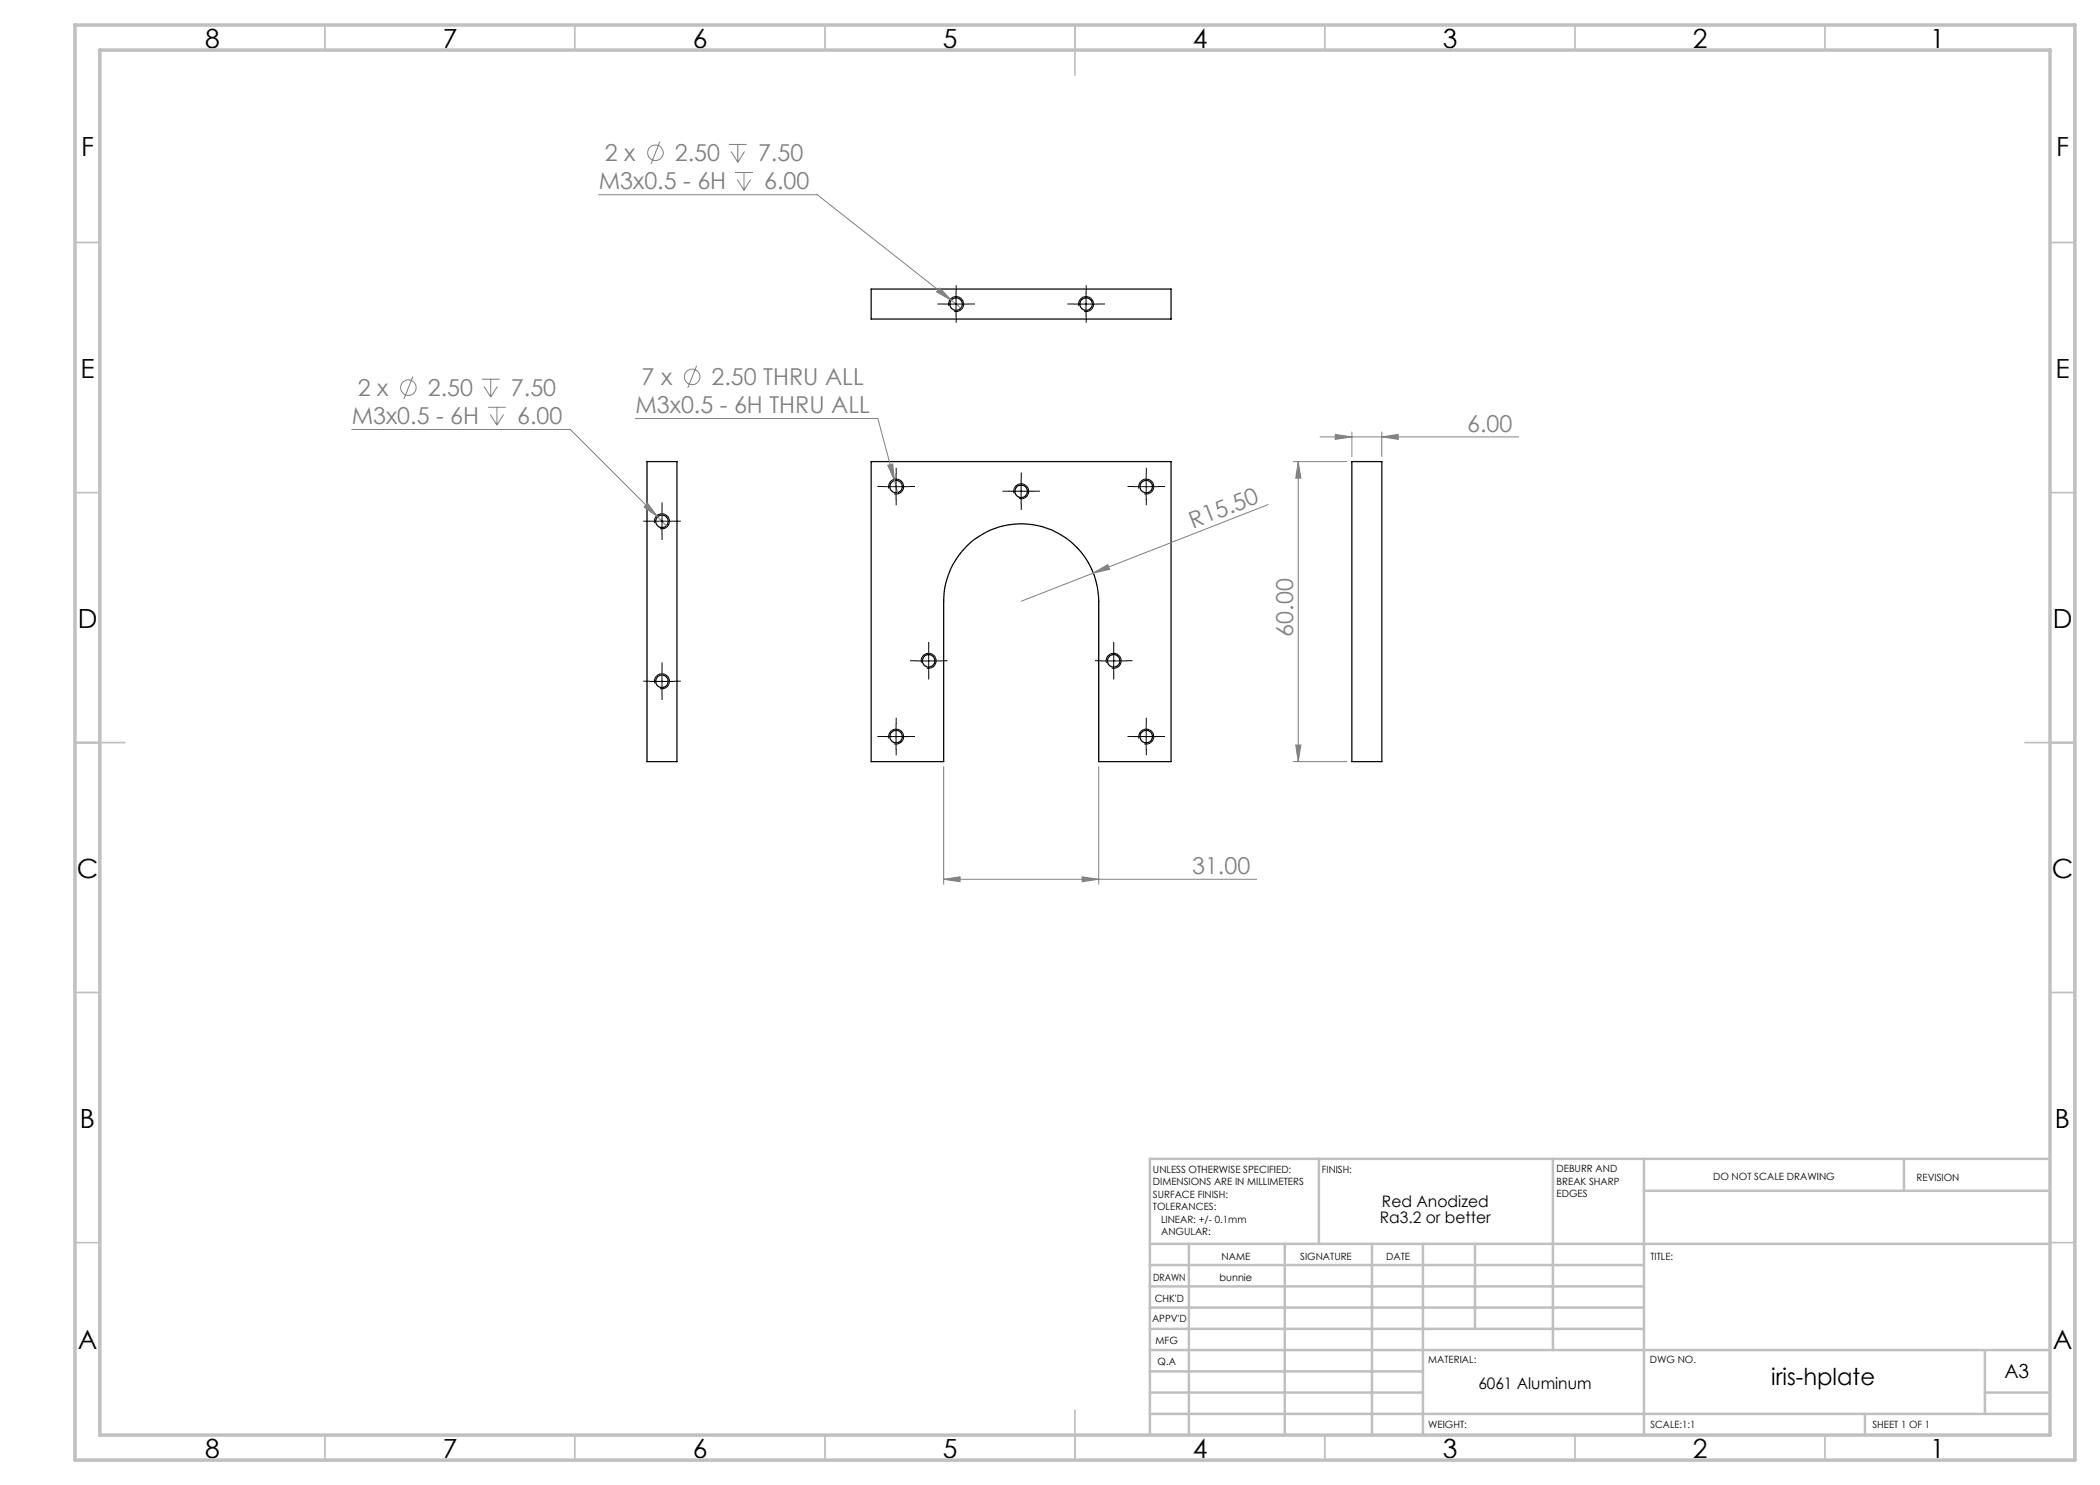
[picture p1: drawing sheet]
<svg xmlns="http://www.w3.org/2000/svg" width="420mm" height="297mm" viewBox="0 0 420 297" stroke-linecap="round" stroke-linejoin="round" font-family="sans-serif">
<g fill="none" stroke="#000" stroke-width=".25">
<path d="M174.2 57.8h60v6h-60zM129.4 92.3h6v60h-6zM174.2 92.3h60v60h-14.5v-32a15.5 15.5 0 0 0-15.5-15.5 15.5 15.5 0 0 0-15.5 15.5v32h-14.5zM270.4 92.3h6v60h-6z"/>
<circle cx="191.2" cy="60.8" r="1.25"/>
<circle cx="217.2" cy="60.8" r="1.25"/>
<circle cx="179.2" cy="97.3" r="1.25"/>
<circle cx="204.2" cy="98.3" r="1.25"/>
<circle cx="229.2" cy="97.3" r="1.25"/>
<circle cx="132.4" cy="104.3" r="1.26"/>
<circle cx="132.4" cy="136.3" r="1.26"/>
<circle cx="185.8" cy="132.2" r="1.25"/>
<circle cx="222.7" cy="132.2" r="1.26"/>
<circle cx="179.2" cy="147.3" r="1.24"/>
<circle cx="229.2" cy="147.3" r="1.24"/>
</g>
<g fill="none" stroke="#808080" stroke-width=".2">
<path d="M119.7 38.9h43.7l26.9 21.1M132 28.3l-1.8 4.5M145.8 28.9h3.5M146.2 30.3l1.4 2.2M147 34.5h3.6M147.5 35.9l1.3 2.2M147.6 28.9v3.6M148.8 34.5v3.6M148.9 30.3l-1.3 2.2M150.1 35.9l-1.3 2.2M188 57.6l2.3 2.4-3-1.6zM82.6 75.3l-1.8 4.5"/>
<path d="M96.4 75.8h3.5M96.8 77.3l1.3 2.1M98.1 75.8v3.6M99.5 77.3l-1.4 2.1M139.3 73.2l-1.8 4.4M190.3 60l1.9 1.6M70.3 85.9h43.8l17.4 17.5M97.6 81.5h3.5M98 82.9l1.4 2.1M99.4 81.5v3.5M100.7 82.9l-1.3 2.1M127.1 83.7h48.5l3.3 12.4"/>
<path d="M177.6 93.1l.9-.3 .4 3.3zM178.9 96.1l.6 2.4M258.7 92.3h10.6M259.6 92.3v60M259.6 92.3l.6 3.3h-1zM264 87.4h39.7M267.1 86.9l3.3 .5-3.3 .5zM270.4 86.4v4.9M276.4 87.4l3.2-.5v1zM276.4 86.4v4.9M128.8 101.4l.7-.7 2 2.7zM131.5 103.4l1.8 1.8"/>
<path d="M218.7 114.6l2.8-1.7 .4 1zM253.6 100.9l-49.4 19.4M188.7 153.3v23.5M219.7 153.3v23.5M258.7 152.3h10.6M259.2 149h1l-.6 3.3zM188.7 175.9l3.3-.5v1zM188.7 175.9h62.6M216.4 175.4l3.3 .5-3.3 .5z"/>
<circle cx="131.1" cy="30.6" r="1.56"/>
<circle cx="81.7" cy="77.5" r="1.55"/>
<circle cx="138.4" cy="75.4" r="1.55"/>
</g>
<g fill="none" stroke="#000" stroke-width=".2">
<path d="M191.2 58.3v5M217.2 58.3v5M188.7 60.8h5M189.8 61.2a1.51 1.51 0 0 1 1.3-1.9 1.51 1.51 0 0 1 1.6 1.6 1.51 1.51 0 0 1-1.9 1.4M214.7 60.8h5M215.8 61.2a1.51 1.51 0 0 1 1.3-1.9 1.51 1.51 0 0 1 1.6 1.6 1.51 1.51 0 0 1-1.9 1.4M176.7 97.3h5M177.8 97.7a1.51 1.51 0 0 1 1.3-1.9 1.51 1.51 0 0 1 1.6 1.7 1.51 1.51 0 0 1-1.9 1.3M179.2 94.8v5M201.7 98.2h5M202.8 98.6a1.5 1.5 0 0 1 1.3-1.8 1.5 1.5 0 0 1 1.6 1.6 1.5 1.5 0 0 1-1.9 1.3M204.2 95.8v4.9"/>
<path d="M226.7 97.3h5M227.8 97.7a1.51 1.51 0 0 1 1.3-1.9 1.51 1.51 0 0 1 1.6 1.7 1.51 1.51 0 0 1-1.9 1.3M229.2 94.8v5M129.9 104.2h5M131 104.6a1.5 1.5 0 0 1 1.3-1.8 1.5 1.5 0 0 1 1.6 1.6 1.5 1.5 0 0 1-1.9 1.3M132.4 101.8v4.9M129.9 136.3h5M131 136.7a1.5 1.5 0 0 1 1.3-1.9 1.5 1.5 0 0 1 1.6 1.6 1.5 1.5 0 0 1-1.9 1.3M132.4 133.8v4.9M183.2 132.2h5M184.3 132.6a1.5 1.5 0 0 1 1.3-1.9 1.5 1.5 0 0 1 1.6 1.6 1.5 1.5 0 0 1-1.9 1.3M185.7 129.7v5"/>
<path d="M220.2 132.2h5M221.3 132.6a1.5 1.5 0 0 1 1.3-1.9 1.5 1.5 0 0 1 1.6 1.6 1.5 1.5 0 0 1-1.8 1.3M222.7 129.7v5M176.7 147.3h5M177.8 147.7a1.51 1.51 0 0 1 1.3-1.9 1.51 1.51 0 0 1 1.6 1.6 1.51 1.51 0 0 1-1.9 1.4M179.2 144.8v5M226.7 147.3h5M227.8 147.7a1.51 1.51 0 0 1 1.3-1.9 1.51 1.51 0 0 1 1.6 1.6 1.51 1.51 0 0 1-1.9 1.4M229.2 144.8v5"/>
</g>
<g fill="none" stroke="#000" stroke-width=".2" stroke-dasharray="15.2 1.3 1.3 1.3" stroke-linecap="butt">
<path d="M191.2 58.3v-1.3M217.2 58.3v-1.3M188.7 60.8h-1.2M191.2 63.3v1.2M193.7 60.8h1.3M214.7 60.8h-1.2M217.2 63.3v1.2M219.7 60.8h1.3M176.7 97.3h-1.2M179.2 94.8v-1.2M179.2 99.8v1.3M181.7 97.3h1.3"/>
<path d="M201.7 98.2h-1.2M204.2 95.7v-1.2M206.7 98.2h1.3M226.8 97.3h-1.3M229.3 94.8v-1.2M229.3 99.8v1.3M231.8 97.3h1.2M129.9 104.2h-1.2M132.4 101.7v-1.2M132.4 106.7v1.3M134.9 104.2h1.3M204.2 100.7v1.3"/>
<path d="M129.9 136.2h-1.2M132.4 133.7v-1.2M132.4 138.7v1.3M134.9 136.2h1.3M183.2 132.1h-1.2M185.7 129.6v-1.2M185.7 134.6v1.3M188.2 132.1h1.3M220.2 132.1h-1.2M222.7 129.6v-1.2M222.7 134.6v1.3M225.2 132.1h1.3"/>
<path d="M176.7 147.3h-1.2M179.2 144.8v-1.2M179.2 149.8v1.3M181.7 147.3h1.3M226.8 147.3h-1.3M229.3 144.8v-1.2M229.3 149.8v1.3M231.8 147.3h1.2"/>
</g>
<g fill="none" stroke="#c0c0c0" stroke-width=".35">
<path d="M65 5v5M115 5v5M165 5v5M215 5v10M265 5v5M315 5v5M365 5v5M15 48.5h5M410 48.5h5M15 98.5h5M410 98.5h5M15 148.5h10"/>
<path d="M405 148.5h10M15 198.5h5M410 198.5h5M15 248.5h5M410 248.5h5M65 287v5M115 287v5M165 287v5M215 282v10M265 287v5M315 287v5M365 287v5"/>
</g>
<g fill="none" stroke="#c0c0c0" stroke-width=".5">
<path d="M263.8 231.8v17M310.6 231.8v38.2M328.8 231.8v55.2M328.8 238.2h81.2M380.8 231.8v6.4M410 231.8h-180v55.2M230 248.8h180M230 257.3h98.8M230 253h98.8M237.8 248.8v38.2M257 248.8v38.2M274.4 248.8v38.2"/>
<path d="M284.6 248.8v38.2M295 248.8v17M230 265.8h98.8M230 261.5h98.8M230 278.5h54.6M230 274.3h54.6M230 270h180M397 278.5h13M397 270v12.8M230 282.8h180M373 282.8v4.2"/>
</g>
<path d="M15 5h400v287h-400zM20 10h390v277h-390z" fill="none" stroke="#c0c0c0" stroke-width=".7"/>
<g fill="#808080">
<path d="M218.7 114.6l2.8-1.7 .4 1z"/>
<path d="M216.4 175.4l3.3 .5-3.3 .5zM188.7 175.9l3.3-.5v1z"/>
<path d="M177.6 93.1l1.3 3-.4-3.3zM188 57.6l-.7 .8 3 1.6zM128.8 101.4l2.7 2-2-2.7z"/>
<path d="M276.4 87.4l3.2-.5v1zM267.1 86.9l3.3 .5-3.3 .5z"/>
<path d="M259.2 149h1l-.6 3.3zM259.6 92.3l.6 3.3h-1z"/>
</g>
<g font-size="5.3">
<text x="41" y="9.5">8</text>
<text x="88.5" y="9.5">7</text>
<text x="138.5" y="9.5">6</text>
<text x="188.5" y="9.5">5</text>
<text x="238.5" y="9.5">4</text>
<text x="288.5" y="9.5">3</text>
<text x="338.5" y="9.5">2</text>
<text x="386" y="9.5">1</text>
<text x="16.2" y="31.3">F</text>
<text x="411.2" y="31.3">F</text>
<text x="16.1" y="75.5">E</text>
<text x="411.1" y="75.5">E</text>
<text x="15.5" y="125.5">D</text>
<text x="410.5" y="125.5">D</text>
<text x="15.4" y="175.5">C</text>
<text x="410.4" y="175.5">C</text>
<text x="16" y="225.5">B</text>
<text x="411" y="225.5">B</text>
<text x="15.5" y="269.8">A</text>
<text x="410.5" y="269.8">A</text>
<text x="41" y="291.5">8</text>
<text x="88.5" y="291.5">7</text>
<text x="138.5" y="291.5">6</text>
<text x="188.5" y="291.5">5</text>
<text x="238.5" y="291.5">4</text>
<text x="288.5" y="291.5">3</text>
<text x="338.5" y="291.5">2</text>
<text x="386" y="291.5">1</text>
</g>
<g font-size="4.7" fill="#808080">
<text x="121" y="32.2">2 x</text>
<text x="135" y="32.2">2.50</text>
<text x="151.6" y="32.2">7.50</text>
<text x="119.8" y="37.9">M3x0.5 - 6H</text>
<text x="152.8" y="37.9">6.00</text>
<text x="128.3" y="77.1">7 x</text>
<text x="142.3" y="77.1">2.50 THRU ALL</text>
<text x="71.6" y="79.2">2 x</text>
<text x="85.6" y="79.2">2.50</text>
<text x="102.2" y="79.2">7.50</text>
<text x="127.1" y="82.7">M3x0.5 - 6H THRU ALL</text>
<text x="70.3" y="84.8">M3x0.5 - 6H</text>
<text x="103.4" y="84.8">6.00</text>
<text x="293.4" y="86.3">6.00</text>
<text x="238.6" y="105.7" transform="rotate(-21 238.6 105.7)">R15.50</text>
<text x="258.7" y="127.3" transform="rotate(-90 258.7 127.3)">60.00</text>
<text x="238.4" y="174.8">31.00</text>
</g>
<text font-size="4.7" x="354.2" y="277">iris-hplate</text>
<text font-size="3.9" x="400.9" y="275.5">A3</text>
<g font-size="3.2">
<text x="276" y="244.6">Ra3.2 or better</text>
<text x="276.4" y="241.4">Red Anodized</text>
<text x="295.7" y="277.9">6061 Aluminum</text>
</g>
<g font-size="2">
<text x="230.6" y="234.6">UNLESS OTHERWISE SPECIFIED:</text>
<text x="230.6" y="237.1">DIMENSIONS ARE IN MILLIMETERS</text>
<text x="230.6" y="239.6">SURFACE FINISH:</text>
<text x="264.4" y="234.6">FINISH:</text>
<text x="311.3" y="234.5">DEBURR AND</text>
<text x="311.3" y="237">BREAK SHARP</text>
<text x="311.3" y="239.5">EDGES</text>
<text x="342.6" y="236">DO NOT SCALE DRAWING</text>
<text x="383.3" y="236.2">REVISION</text>
<text x="230.6" y="242.1">TOLERANCES:</text>
<text x="232.2" y="244.6">LINEAR: +/- 0.1mm</text>
<text x="232.2" y="247.1">ANGULAR:</text>
<text x="244.3" y="252">NAME</text>
<text x="260" y="251.9">SIGNATURE</text>
<text x="277.2" y="251.9">DATE</text>
<text x="330.1" y="251.9">TITLE:</text>
<text x="230.6" y="256.1">DRAWN</text>
<text x="243.9" y="256.1">bunnie</text>
<text x="230.9" y="260.3">CHK'D</text>
<text x="230.4" y="264.4">APPV'D</text>
<text x="231.1" y="268.8">MFG</text>
<text x="231.5" y="273">Q.A</text>
<text x="285.6" y="272.5">MATERIAL:</text>
<text x="330" y="272.5">DWG NO.</text>
<text x="285.6" y="285.5">WEIGHT:</text>
<text x="330.1" y="285.6">SCALE:1:1</text>
<text x="374.5" y="285.6">SHEET 1 OF 1</text>
</g>
</svg>
